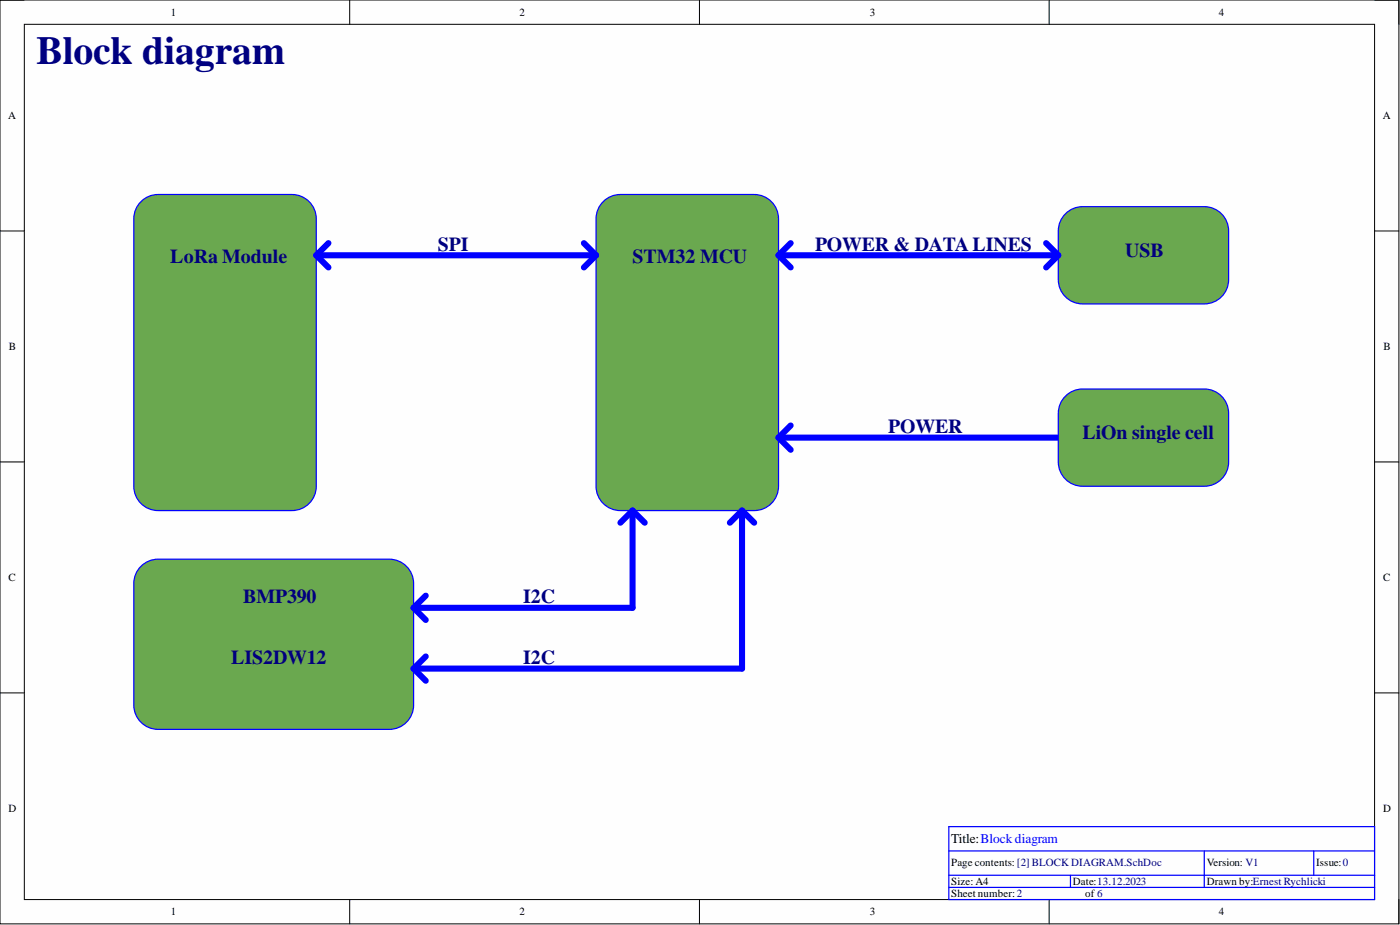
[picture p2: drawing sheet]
<svg xmlns="http://www.w3.org/2000/svg" width="292mm" height="193mm" viewBox="0 0 292 193" stroke-linecap="round" stroke-linejoin="round" font-family="sans-serif">
<path d="M0 0h291.9v192.7h-291.9z" fill-rule="evenodd" fill="#fefefe"/>
<path d="M0 0h291.9v192.7h-291.9z" fill="none" stroke="#000" stroke-width=".21"/>
<path d="M5.1 5.1h281.7v182.6h-281.7z" fill-rule="evenodd" fill="#fefefe"/>
<g fill="none" stroke="#000" stroke-width=".21">
<path d="M0 0h5.1M5.1 5.1h281.7v182.6h-281.7zM73 0v5.1M145.9 0v5.1M218.9 0v5.1M286.8 0h5.1v5.1M0 48.2h5.1M286.8 48.2h5.1M0 96.4h5.1M286.8 96.4h5.1M0 144.6h5.1M286.8 144.6h5.1"/>
<path d="M73 187.7v5M145.9 187.7v5M218.9 187.7v5M291.9 187.7v5"/>
</g>
<path d="M198 172.4h88.8v15.3h-88.8zM198 177.5h88.8M251.3 177.5v7.6M274.1 177.5v5.1M198 182.6h88.8M198 185.1h88.8M223.3 182.6v2.5" fill="none" stroke="#00f" stroke-width=".25"/>
<path d="M29.1 42.4a5.1 5.1 0 0 1 3.9-1.8h27.9a5.1 5.1 0 0 1 5.1 5v55.8a5.1 5.1 0 0 1-5.1 5.1h-27.9a5.1 5.1 0 0 1-5.1-5.1v-55.8a5 5 0 0 1 1.2-3.2z" fill="#6aa84f"/>
<path d="M29.1 42.4a5.1 5.1 0 0 1 3.9-1.8h27.9a5.1 5.1 0 0 1 5.1 5v55.8a5.1 5.1 0 0 1-5.1 5.1h-27.9a5.1 5.1 0 0 1-5.1-5.1v-55.8a5 5 0 0 1 1.2-3.2z" fill="none" stroke="#00f" stroke-width=".25"/>
<path d="M125.6 42.4a5.1 5.1 0 0 1 3.8-1.8h28a5.1 5.1 0 0 1 5 5v55.8a5.1 5.1 0 0 1-5 5.1h-28a5.1 5.1 0 0 1-5-5.1v-55.8a5 5 0 0 1 1.2-3.2z" fill="#6aa84f"/>
<path d="M125.6 42.4a5.1 5.1 0 0 1 3.8-1.8h28a5.1 5.1 0 0 1 5 5v55.8a5.1 5.1 0 0 1-5 5.1h-28a5.1 5.1 0 0 1-5-5.1v-55.8a5 5 0 0 1 1.2-3.2z" fill="none" stroke="#00f" stroke-width=".25"/>
<path d="M66 53.3h58.4M66 53.3l2.5 2.5M68.5 50.7l-2.5 2.6M121.8 50.7l2.6 2.6M124.4 53.3l-2.6 2.5M162.4 53.3h58.4M162.4 53.3l2.6 2.5M165 50.7l-2.6 2.6M162.4 91.3h58.4M162.4 91.3l2.6 2.5M165 88.8l-2.6 2.5" fill="none" stroke="#00f" stroke-width="1.3"/>
<path d="M222 44.9a5.1 5.1 0 0 1 3.9-1.8h25.4a5.1 5.1 0 0 1 5 5.1v10.1a5.1 5.1 0 0 1-5 5.1h-25.4a5.1 5.1 0 0 1-5.1-5.1v-10.1a5 5 0 0 1 1.2-3.3z" fill="#6aa84f"/>
<path d="M222 44.9a5.1 5.1 0 0 1 3.9-1.8h25.4a5.1 5.1 0 0 1 5 5.1v10.1a5.1 5.1 0 0 1-5 5.1h-25.4a5.1 5.1 0 0 1-5.1-5.1v-10.1a5 5 0 0 1 1.2-3.3z" fill="none" stroke="#00f" stroke-width=".25"/>
<path d="M222 83a5.1 5.1 0 0 1 3.9-1.8h25.4a5.1 5.1 0 0 1 5 5v10.2a5.1 5.1 0 0 1-5 5h-25.4a5.1 5.1 0 0 1-5.1-5v-10.2a5 5 0 0 1 1.2-3.2z" fill="#6aa84f"/>
<path d="M222 83a5.1 5.1 0 0 1 3.9-1.8h25.4a5.1 5.1 0 0 1 5 5v10.2a5.1 5.1 0 0 1-5 5h-25.4a5.1 5.1 0 0 1-5.1-5v-10.2a5 5 0 0 1 1.2-3.2z" fill="none" stroke="#00f" stroke-width=".25"/>
<path d="M218.3 50.7l2.5 2.6-2.5 2.5" fill="none" stroke="#00f" stroke-width="1.3"/>
<path d="M29.1 118.5a5.1 5.1 0 0 1 3.9-1.8h48.2a5.1 5.1 0 0 1 5.1 5v25.4a5.1 5.1 0 0 1-5.1 5.1h-48.2a5.1 5.1 0 0 1-5.1-5.1v-25.4a5 5 0 0 1 1.2-3.2z" fill="#6aa84f"/>
<path d="M29.1 118.5a5.1 5.1 0 0 1 3.9-1.8h48.2a5.1 5.1 0 0 1 5.1 5v25.4a5.1 5.1 0 0 1-5.1 5.1h-48.2a5.1 5.1 0 0 1-5.1-5.1v-25.4a5 5 0 0 1 1.2-3.2z" fill="none" stroke="#00f" stroke-width=".25"/>
<path d="M132 106.5v20.3h-45.7M132 106.5l2.5 2.5M132 106.5l-2.6 2.5M154.8 106.5v33h-68.5M154.8 106.5l2.6 2.5M154.8 106.5l-2.5 2.5M86.3 126.8l2.5 2.5M86.3 139.5l2.5 2.5M88.8 124.3l-2.5 2.5M88.8 136.9l-2.5 2.6" fill="none" stroke="#00f" stroke-width="1.3"/>
<text font-size="8.3" fill="#000080" x="7.6" y="13.4">Block diagram</text>
<g font-size="4.1" fill="#000080">
<text x="91.4" y="52.3">SPI</text>
<text x="170" y="52.3">POWER &amp; DATA LINES</text>
<text x="234.8" y="53.6">USB</text>
<text x="35.5" y="54.9">LoRa Module</text>
<text x="132" y="54.9">STM32 MCU</text>
<text x="185.3" y="90.4">POWER</text>
<text x="225.9" y="91.6">LiOn single cell</text>
<text x="50.8" y="125.9">BMP390</text>
<text x="109.1" y="125.9">I2C</text>
<text x="48.2" y="138.6">LIS2DW12</text>
<text x="109.1" y="138.6">I2C</text>
</g>
<text font-size="2.8" x="198.5" y="175.9">Title:Blockdiagram</text>
<g font-size="2.3">
<text x="35.6" y="3.3">1</text>
<text x="108.4" y="3.3">2</text>
<text x="181.5" y="3.3">3</text>
<text x="254.3" y="3.3">4</text>
<text x="1.7" y="24.9">A</text>
<text x="288.5" y="24.9">A</text>
<text x="1.9" y="73">B</text>
<text x="288.7" y="73">B</text>
<text x="1.8" y="121.2">C</text>
<text x="288.6" y="121.2">C</text>
<text x="1.8" y="169.4">D</text>
<text x="288.6" y="169.4">D</text>
<text x="198.5" y="184.6">Size: A4</text>
<text x="198.5" y="180.6">Page contents: [2] BLOCK DIAGRAM.SchDoc</text>
<text x="223.9" y="184.6">Date:13.12.2023</text>
<text x="251.8" y="180.6">Version: V1</text>
<text x="251.8" y="184.6">Drawn by:Ernest Rychlicki</text>
<text x="274.6" y="180.6">Issue:0</text>
<text x="35.6" y="191">1</text>
<text x="108.4" y="191">2</text>
<text x="181.5" y="191">3</text>
<text x="198.5" y="187.2">Sheet number:2</text>
<text x="226.4" y="187.2">of 6</text>
<text x="254.3" y="191">4</text>
</g>
</svg>
